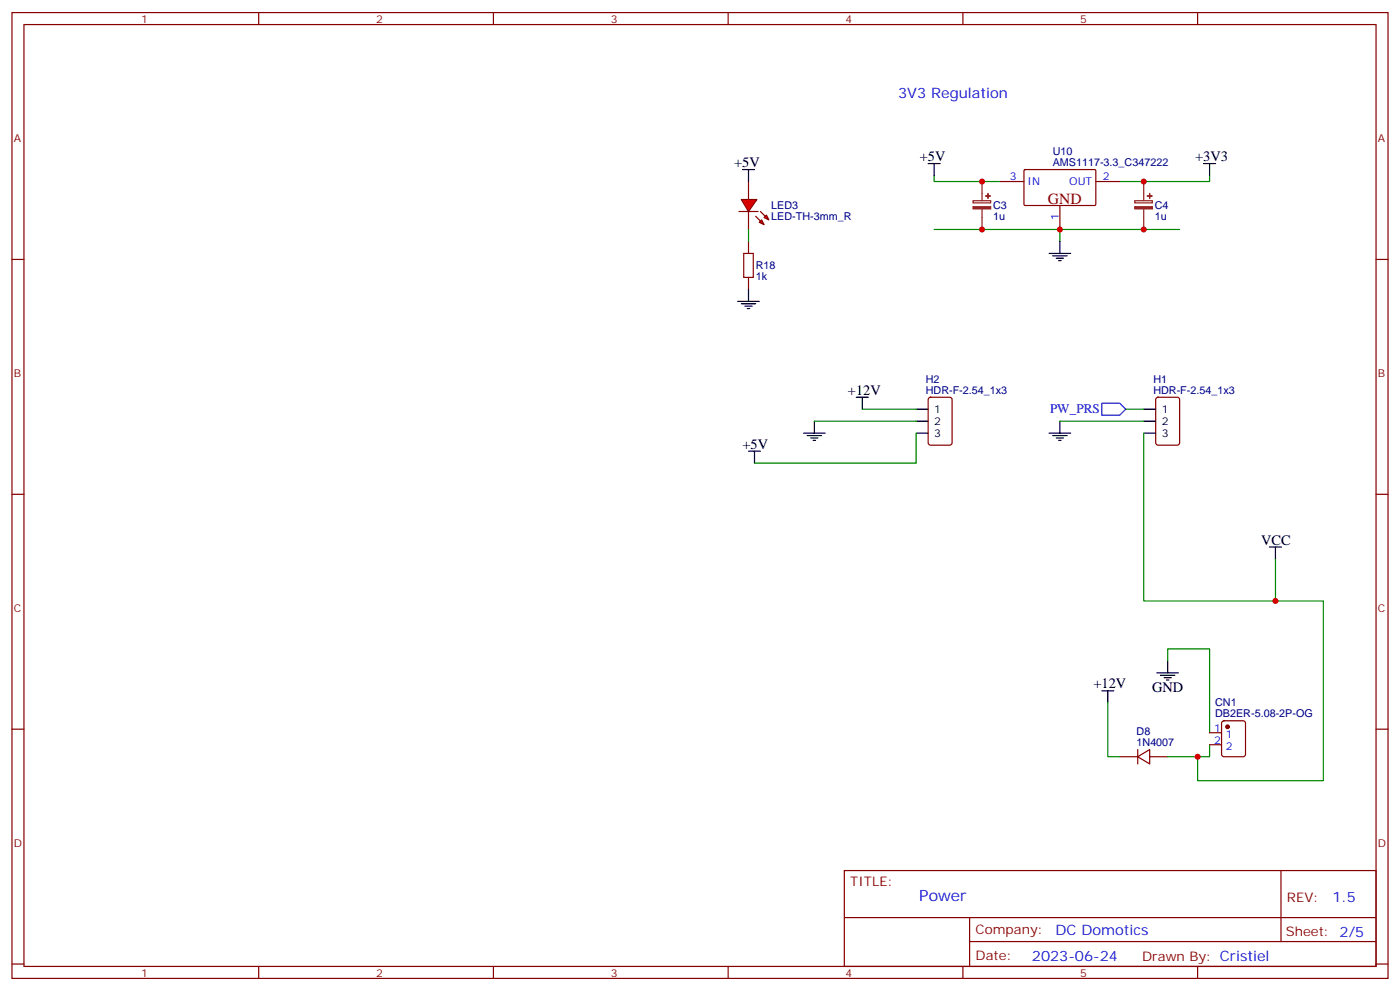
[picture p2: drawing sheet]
<svg xmlns="http://www.w3.org/2000/svg" width="412mm" height="292mm" viewBox="0 0 412 292" stroke-linecap="round" stroke-linejoin="round" font-family="sans-serif">
<g fill="none" stroke="#870000" stroke-width=".35">
<path d="M3.5 3.7h405.4v284.3h-405.4zM7.1 7.2h398.2v277.3h-398.2zM76.2 3.7v3.5M145.3 3.7v3.5M214.5 3.7v3.5M283.6 3.7v3.5M352.8 3.7v3.5M294.6 53.4h7M301.7 50.1l.3-.2 20.6 .1 .2 .3-.1 10-.3 .2-20.6-.1-.2-.3zM322.8 53.4h7M3.5 76.4h3.6M312.2 60.5v7.1"/>
<path d="M405.3 76.4h3.6M273.6 117.2l.5-.3h5.7l.6 .5 .1 13-.5 .6-5.9 .1-.6-.5-.1-12.9zM340.7 117.2l.4-.3h5.7l.6 .5 .1 13-.5 .6-5.9 .1-.6-.5-.1-12.9zM3.5 145.5h3.6M405.3 145.5h3.6M3.5 214.7h3.6M356.3 215.7h3.5M356.3 219.3h3.5M360.1 212.4l.4-.2h5.7l.6 .4 .1 9.5-.5 .6-5.9 .1-.6-.5-.1-9.4zM405.3 214.7h3.6M329.8 222.8h5.3M335.1 222.8l3.6-2.1v4.2z"/>
<path d="M335.1 220.7v4.2M338.7 222.8h5.3M248.7 256.3h156.6v28.2h-156.6zM377.3 256.3v20.9M248.7 270.1h156.5M285.6 277.2h119.6M285.6 270.1v14.2M3.5 283.8h3.6M76.2 284.5v3.5M145.3 284.5v3.5M214.5 284.5v3.5M283.6 284.5v3.5"/>
<path d="M352.8 284.5v3.5M405.3 283.8h3.6"/>
</g>
<path d="M286.6 59.1h5.2v.6h-5.2zM289.3 53.4v5.7M334.3 59.1h5.1v.6h-5.1zM336.9 53.4v5.7M289.3 61.6v6M336.9 61.6v6" fill="none" stroke="#8c2424" stroke-width=".35"/>
<g fill="#8c2424" stroke="#8c2424" stroke-width=".35">
<path d="M334.3 60.9h5.1v.6h-5.1z"/>
<path d="M338 57.7h1.4z"/>
<path d="M338.6 57l.1 1.4z"/>
<path d="M286.6 60.9h5.2v.6h-5.2z"/>
<path d="M290.3 57.7h1.4z"/>
<path d="M291 57v1.4z"/>
</g>
<g fill="none" stroke="#008700" stroke-width=".35">
<path d="M275.2 51.7v1.7h19.4M356.3 51.7v1.7h-26.5M275.2 67.6h37v3.5M312.2 67.6h35.3M239.9 124h30M254 120.5h15.9M269.9 127.5v8.8h-47.7M312.2 124h24.7M331.6 120.5h5.3M336.9 127.5v49.4h52.9v52.9h-37v-7M375.7 164.6v12.3M344 194.6v-3.6h12.3v24.7"/>
<path d="M326.3 206.9v15.9h3.5M356.3 219.3v3.5h-12.3"/>
</g>
<g fill="none" stroke="#000" stroke-width=".35">
<path d="M273.4 48.2h3.5M275.2 48.2v3.5M354.5 48.2h3.6M356.3 48.2v3.5M309 74.6h6.4M310.1 75.3h4.2M311.1 76h2.2M311.9 76.7h.7M312.2 71.1v3.5M252.2 116.9h3.6M254 116.9v3.6M220.5 132.8h3.5"/>
<path d="M222.2 132.8v3.5M236.7 127.5h6.4M237.8 128.2h4.2M238.8 128.9h2.1M239.5 129.6h.7M239.9 124v3.5M269.9 127.5h3.5M269.9 120.5h3.5M269.9 124h3.5M309 127.5h6.4M310.1 128.2h4.2M311.1 128.9h2.2"/>
<path d="M311.9 129.6h.7M312.2 124v3.5M336.9 127.5h3.5M336.9 120.5h3.5M336.9 124h3.5M373.9 161h3.6M375.7 161v3.6M340.8 198.1h6.3M341.8 198.8h4.3M342.9 199.5h2.1M344 194.6v3.5M324.6 203.4h3.5"/>
<path d="M326.3 203.4v3.5M343.6 200.2h.7"/>
</g>
<circle cx="361.6" cy="214" r=".53" fill="#870000" stroke="#870000" stroke-width=".35"/>
<path d="M324.6 118.7h5.2l1.8 1.8-1.8 1.7h-5.2z" fill="none" stroke="#00f" stroke-width=".35"/>
<g fill="#f00" stroke="#870000" stroke-width=".35">
<path d="M218.4 58.7h4.6l-2.5 3.6z"/>
<path d="M217.7 62.3h5.6z"/>
</g>
<g fill="#870000" stroke="#870000" stroke-width=".35">
<path d="M224 62.3l1.4 1.4z"/>
<path d="M222.6 63.7l1.4 1.4z"/>
</g>
<g fill="#f00" stroke="#870000" stroke-width=".35">
<path d="M225.1 64l.7-.7 .7 1.4z"/>
<path d="M223.7 65.4l.7-.7 .7 1.4z"/>
</g>
<path d="M220.5 53.4v5.3M220.5 62.3v5.3M220.5 71.1v3.5M220.5 81.7v3.5" fill="none" stroke="#870000" stroke-width=".35"/>
<path d="M219.1 74.6h2.8v7.1h-2.8z" fill="none" stroke="#a10000" stroke-width=".35"/>
<path d="M220.5 67.6v3.5" fill="none" stroke="#008700" stroke-width=".35"/>
<path d="M218.7 49.9h3.5M220.5 49.9v3.5M217.3 88.7h6.4M218.4 89.4h4.2M219.4 90.1h2.1M220.1 90.8h.7M220.5 85.2v3.5" fill="none" stroke="#000" stroke-width=".35"/>
<g fill="#c00">
<circle cx="336.9" cy="67.6" r=".88"/>
<circle cx="336.9" cy="53.4" r=".88"/>
<circle cx="289.3" cy="67.6" r=".88"/>
<circle cx="289.3" cy="53.4" r=".88"/>
<circle cx="312.2" cy="67.6" r=".88"/>
<circle cx="352.8" cy="222.8" r=".88"/>
<circle cx="375.7" cy="176.9" r=".88"/>
</g>
<text font-size="4.6" fill="#800" x="308.7" y="60.1">GND</text>
<text font-size="4.6" fill="#00f" x="270.8" y="265.3">Power</text>
<g font-size="4.2" fill="#00f">
<text x="264.6" y="28.8">3V3 Regulation</text>
<text x="392.5" y="265.6">1.5</text>
<text x="310.9" y="275.1">DC Domotics</text>
<text x="304" y="282.9">2023-06-24</text>
</g>
<g font-size="4.2">
<text x="270.9" y="47.4">+5V</text>
<text x="352.1" y="47.4">+3V3</text>
<text x="216.3" y="49.2">+5V</text>
<text x="249.8" y="116.2">+12V</text>
<text x="218.7" y="132.1">+5V</text>
<text x="371.5" y="160.3">VCC</text>
<text x="322.1" y="202.7">+12V</text>
<text x="339.4" y="203.7">GND</text>
</g>
<text font-size="3.9" fill="#00f" x="309.3" y="121.7">PW_PRS</text>
<g font-size="3.9" fill="#800">
<text x="250.5" y="260.9">TITLE:</text>
<text x="379.1" y="265.6">REV:</text>
<text x="287.4" y="275.1">Company:</text>
<text x="378.7" y="275.7">Sheet: 2/5</text>
<text x="287.4" y="282.8">Date:</text>
<text x="336.4" y="282.8">Drawn By: Cristiel</text>
</g>
<g font-size="3.2" fill="#800">
<text x="41.6" y="6.7">1</text>
<text x="110.8" y="6.7">2</text>
<text x="179.9" y="6.7">3</text>
<text x="249.1" y="6.7">4</text>
<text x="318.2" y="6.7">5</text>
<text x="4.1" y="41.8">A</text>
<text x="405.9" y="41.8">A</text>
<text x="4.1" y="110.9">B</text>
<text x="405.9" y="110.9">B</text>
<text x="4.1" y="180.1">C</text>
<text x="405.9" y="180.1">C</text>
<text x="4.1" y="249.2">D</text>
<text x="405.9" y="249.2">D</text>
<text x="41.6" y="287.5">1</text>
<text x="110.8" y="287.5">2</text>
<text x="179.9" y="287.5">3</text>
<text x="249.1" y="287.5">4</text>
<text x="318.2" y="287.5">5</text>
</g>
<g font-size="3.2" fill="#000080">
<text x="310.1" y="45.8">U10</text>
<text x="310.1" y="48.9">AMS1117-3.3_C347222</text>
<text x="227.2" y="64.8">LED-TH-3mm_R</text>
<text x="227.2" y="61.6">LED3</text>
<text x="292.5" y="64.8">1u</text>
<text x="292.5" y="61.6">C3</text>
<text x="340.1" y="64.8">1u</text>
<text x="340.2" y="61.6">C4</text>
<text x="222.6" y="82.5">1k</text>
<text x="222.6" y="79.3">R18</text>
<text x="272.7" y="112.7">H2</text>
<text x="339.7" y="112.7">H1</text>
<text x="272.7" y="115.9">HDR-F-2.54_1x3</text>
<text x="339.7" y="115.9">HDR-F-2.54_1x3</text>
<text x="358" y="208">CN1</text>
<text x="358" y="211.1">DB2ER-5.08-2P-OG</text>
<text x="334.8" y="219.6">1N4007</text>
<text x="334.8" y="216.5">D8</text>
</g>
<g font-size="3.2" fill="#00f">
<text x="297.5" y="53.1">3</text>
<text x="324.9" y="53.1">2</text>
<text x="302.7" y="54.5">IN</text>
<text x="315" y="54.5">OUT</text>
<text x="311.9" y="64.6" transform="rotate(-90 311.9 64.6)">1</text>
<text x="357.6" y="215.4">1</text>
<text x="357.6" y="218.9">2</text>
<text x="361.1" y="217.1">1</text>
<text x="361.1" y="220.7">2</text>
</g>
<g font-size="3.2">
<text x="275.2" y="121.5">1</text>
<text x="275.2" y="125.1">2</text>
<text x="342.2" y="121.5">1</text>
<text x="342.2" y="125.1">2</text>
<text x="275.2" y="128.6">3</text>
<text x="342.2" y="128.6">3</text>
</g>
</svg>
